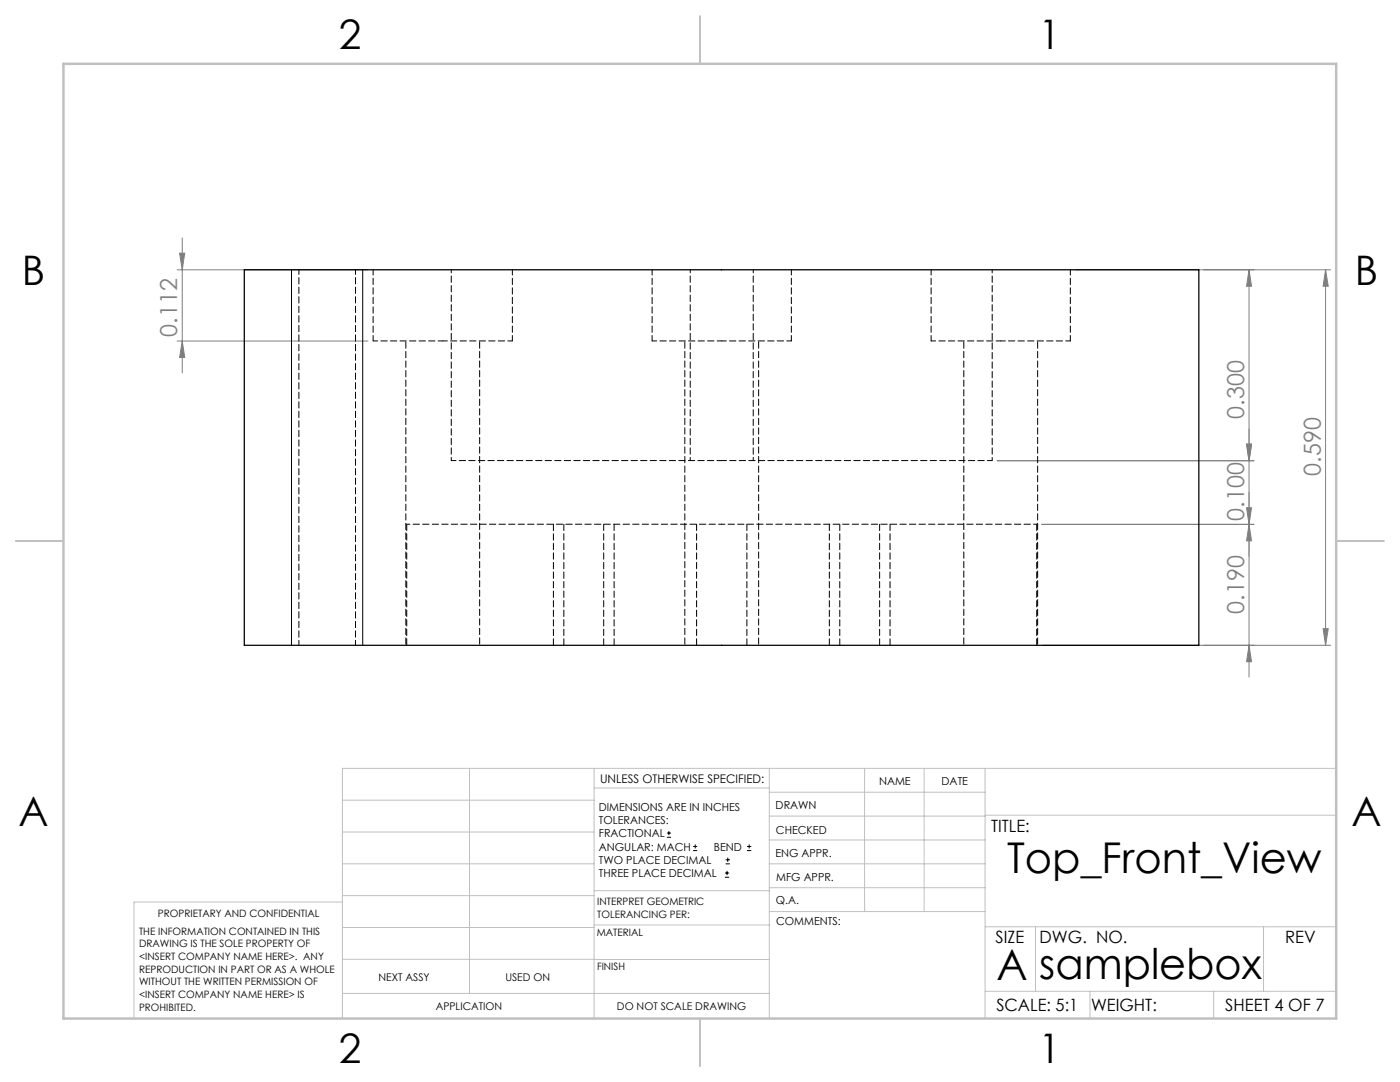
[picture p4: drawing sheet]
<svg xmlns="http://www.w3.org/2000/svg" width="279mm" height="216mm" viewBox="0 0 279 216" stroke-linecap="round" stroke-linejoin="round" font-family="sans-serif">
<g fill="none" stroke="#000" stroke-width=".2">
<path d="M58.2 53.8v75M72.4 53.8v75M133.1 167.1h.8M133.1 166.2h.8M133.5 165.8v.9M138.3 169.7h.8M138.3 168.9h.8M138.7 168.5v.8M144.7 175h.8M144.7 174.2h.8M144.8 172.4h.9M144.8 171.6h.9"/>
<path d="M145.1 173.8v.8M145.2 171.1v.9M149.1 169.7h.8M149.1 168.9h.8M149.5 168.5v.8"/>
</g>
<g fill="none" stroke="#808080" stroke-width=".2">
<path d="M35.3 53.8h38.1M35.8 50.5h1.1l-.5 3.3zM36.4 47.5v26.9M214.6 53.8h51M249.3 53.8v81.3M249.3 53.8l.5 3.3h-1zM264.5 53.8v75M264.5 53.8l.6 3.3h-1zM35.3 68.1h38.1M36.4 68.1l.5 3.2h-1.1zM199 91.9h51.3M248.8 88.6h1l-.5 3.3z"/>
<path d="M207.9 104.6h42.4M248.8 101.3h1l-.5 3.3zM249.3 104.6l.5 3.3h-1zM208.1 128.8h57.5M249.3 128.8l.5 3.2h-1zM264.1 125.4h1l-.6 3.4z"/>
</g>
<g fill="none" stroke="#c0c0c0" stroke-width=".2">
<path d="M68.3 159.7h50.3M93.7 153.3v44.9M118.6 153.3v49.9M118.6 157.2h34.9M153.5 153.3v49.9M153.5 158.1h43.1M172.5 153.3v28.6M184.4 153.3v28.6M196.6 153.3v49.9M266.7 153.3h-198.4v49.9M68.3 178.7h50.3M68.3 172.4h50.3"/>
<path d="M68.3 166h50.3M68.3 180h-41.6v23.2M118.6 177.7h35M153.5 167.6h43.1M153.5 162.8h43.1M153.5 172.4h43.1M153.5 177.1h43.1M196.6 162.7h70.1M68.3 198.2h85.2M68.3 191.4l85.2 .1M68.3 185.1h50.3M118.6 184.6h35"/>
<path d="M153.6 181.9h43M196.6 197.8h70.1M196.6 184.9h70.1M206.7 184.9v12.9M217.5 197.8v5.4M242.2 197.8v5.4M252.2 184.9v12.9"/>
</g>
<path d="M139.7 3.2v9.5M3.1 107.9h9.6M266.7 107.9h9.5M139.7 203.2v9.6" fill="none" stroke="#c0c0c0" stroke-width=".25"/>
<path d="M12.7 12.7h254v190.5h-254z" fill="none" stroke="#c0c0c0" stroke-width=".5"/>
<g fill="#808080">
<path d="M264.1 125.4h1l-.6 3.4zM264.5 53.8l.6 3.3h-1zM248.8 88.6h1l-.5 3.3zM249.3 53.8l.5 3.3h-1zM249.3 128.8l.5 3.2h-1zM248.8 101.3h1l-.5 3.3z"/>
<path d="M35.8 50.5h1.1l-.5 3.3zM36.4 68.1l.5 3.2h-1.1zM248.8 88.6h1l-.5 3.3zM249.3 104.6l.5 3.3h-1z"/>
</g>
<path d="M48.8 53.8h190.5v75h-190.5z" fill="none" stroke="#000" stroke-width=".25"/>
<path d="M74.5 68h13.9M88.4 68h13.9M130.1 68h13.9M144 68h13.9M185.8 68h13.9M199.7 68h13.9" fill="none" stroke="#000" stroke-width=".2" stroke-dasharray="1.3 .6" stroke-dashoffset=".4"/>
<path d="M90.1 53.8v38.1M137.8 53.8v38.1M150.3 91.9v-38.1M198 91.9v-38.1M81.2 104.6h62.8M144 104.6h62.9" fill="none" stroke="#000" stroke-width=".2" stroke-dasharray="1.3 .6" stroke-dashoffset=".6"/>
<path d="M59.6 53.8v74.9M90.1 91.9h53.9M144 91.9h54M70.9 128.7v-74.9" fill="none" stroke="#000" stroke-width=".2" stroke-dasharray="1.3 .6" stroke-dashoffset=".3"/>
<path d="M74.5 53.8v14.2M130.1 53.8v14.2M185.8 53.8v14.2M102.3 68v-14.2M157.9 68v-14.2M213.6 68v-14.2" fill="none" stroke="#000" stroke-width=".2" stroke-dasharray="1.3 .6" stroke-dashoffset=".2"/>
<path d="M81 68v60.7M136.7 68v60.7M192.3 68v60.7M95.7 128.7v-60.7M151.4 128.7v-60.7M207.1 128.7v-60.7" fill="none" stroke="#000" stroke-width=".2" stroke-dasharray="1.3 .6" stroke-dashoffset="-.2"/>
<path d="M81.2 104.6v24.1M110.4 104.6v24.1M112.5 104.6v24.1M139 104.6v24.1M165.5 104.6v24.1M167.6 104.6v24.1M120.5 128.7v-24.1M122.6 128.7v-24.1M149.1 128.7v-24.1M175.5 128.7v-24.1M177.6 128.7v-24.1M206.9 128.7v-24.1" fill="none" stroke="#000" stroke-width=".2" stroke-dasharray="1.3 .6"/>
<g font-size="8.5">
<text x="201" y="174.2">Top_Front_View</text>
<text x="198.9" y="195.5">A</text>
<text x="207.4" y="195.4">samplebox</text>
</g>
<g font-size="8.1">
<text x="67.6" y="9.7">2</text>
<text x="207.3" y="9.7">1</text>
<text x="4.4" y="57">B</text>
<text x="270.4" y="57">B</text>
<text x="3.7" y="164.9">A</text>
<text x="269.7" y="164.9">A</text>
<text x="67.6" y="212.2">2</text>
<text x="207.3" y="212.2">1</text>
</g>
<g font-size="4.7" fill="#808080">
<text x="35.4" y="67.2" transform="rotate(-90 35.4 67.2)">0.112</text>
<text x="248.3" y="83.5" transform="rotate(-90 248.3 83.5)">0.300</text>
<text x="263.6" y="94.9" transform="rotate(-90 263.6 94.9)">0.590</text>
<text x="248.3" y="103.9" transform="rotate(-90 248.3 103.9)">0.100</text>
<text x="248.3" y="122.4" transform="rotate(-90 248.3 122.4)">0.190</text>
</g>
<g font-size="3.4">
<text x="197.8" y="166">TITLE:</text>
<text x="198.7" y="188.1">SIZE</text>
<text x="207.5" y="188.1">DWG. NO.</text>
<text x="256.5" y="188.2">REV</text>
<text x="198.8" y="201.7">SCALE: 5:1</text>
<text x="217.7" y="201.8">WEIGHT:</text>
<text x="244.5" y="201.7">SHEET 4 OF 7</text>
</g>
<text font-size="2.4" x="119.8" y="156.2">UNLESS OTHERWISE SPECIFIED:</text>
<g font-size="2.2">
<text x="119.5" y="161.8">DIMENSIONS ARE IN INCHES</text>
<text x="154.8" y="161.4">DRAWN</text>
<text x="175.4" y="156.6">NAME</text>
<text x="187.9" y="156.7">DATE</text>
<text x="119.5" y="164.4">TOLERANCES:</text>
<text x="119.5" y="167.1">FRACTIONAL</text>
<text x="154.9" y="166.3">CHECKED</text>
<text x="119.5" y="169.7">ANGULAR: MACH</text>
<text x="119.5" y="172.4">TWO PLACE DECIMAL</text>
<text x="142.5" y="169.7">BEND</text>
<text x="154.8" y="171">ENG APPR.</text>
<text x="119.5" y="175">THREE PLACE DECIMAL</text>
<text x="154.9" y="175.7">MFG APPR.</text>
<text x="154.9" y="180.4">Q.A.</text>
<text x="154.9" y="184.6">COMMENTS:</text>
</g>
<g font-size="2.1">
<text x="75.5" y="195.7">NEXT ASSY</text>
<text x="100.9" y="195.7">USED ON</text>
<text x="86.9" y="201.5">APPLICATION</text>
<text x="123.1" y="201.6">DO NOT SCALE DRAWING</text>
</g>
<g font-size="2">
<text x="31.5" y="182.9">PROPRIETARY AND CONFIDENTIAL</text>
<text x="119.2" y="180.6">INTERPRET GEOMETRIC</text>
<text x="119.2" y="183.1">TOLERANCING PER:</text>
<text x="27.8" y="186.5">THE INFORMATION CONTAINED IN THIS</text>
<text x="27.8" y="189">DRAWING IS THE SOLE PROPERTY OF</text>
<text x="27.8" y="191.6">&lt;INSERT COMPANY NAME HERE&gt;. ANY</text>
<text x="119.1" y="186.7">MATERIAL</text>
<text x="27.8" y="194.1">REPRODUCTION IN PART OR AS A WHOLE</text>
<text x="27.8" y="196.6">WITHOUT THE WRITTEN PERMISSION OF</text>
<text x="119.1" y="193.5">FINISH</text>
<text x="27.8" y="199.1">&lt;INSERT COMPANY NAME HERE&gt; IS</text>
<text x="27.8" y="201.7">PROHIBITED.</text>
</g>
</svg>
